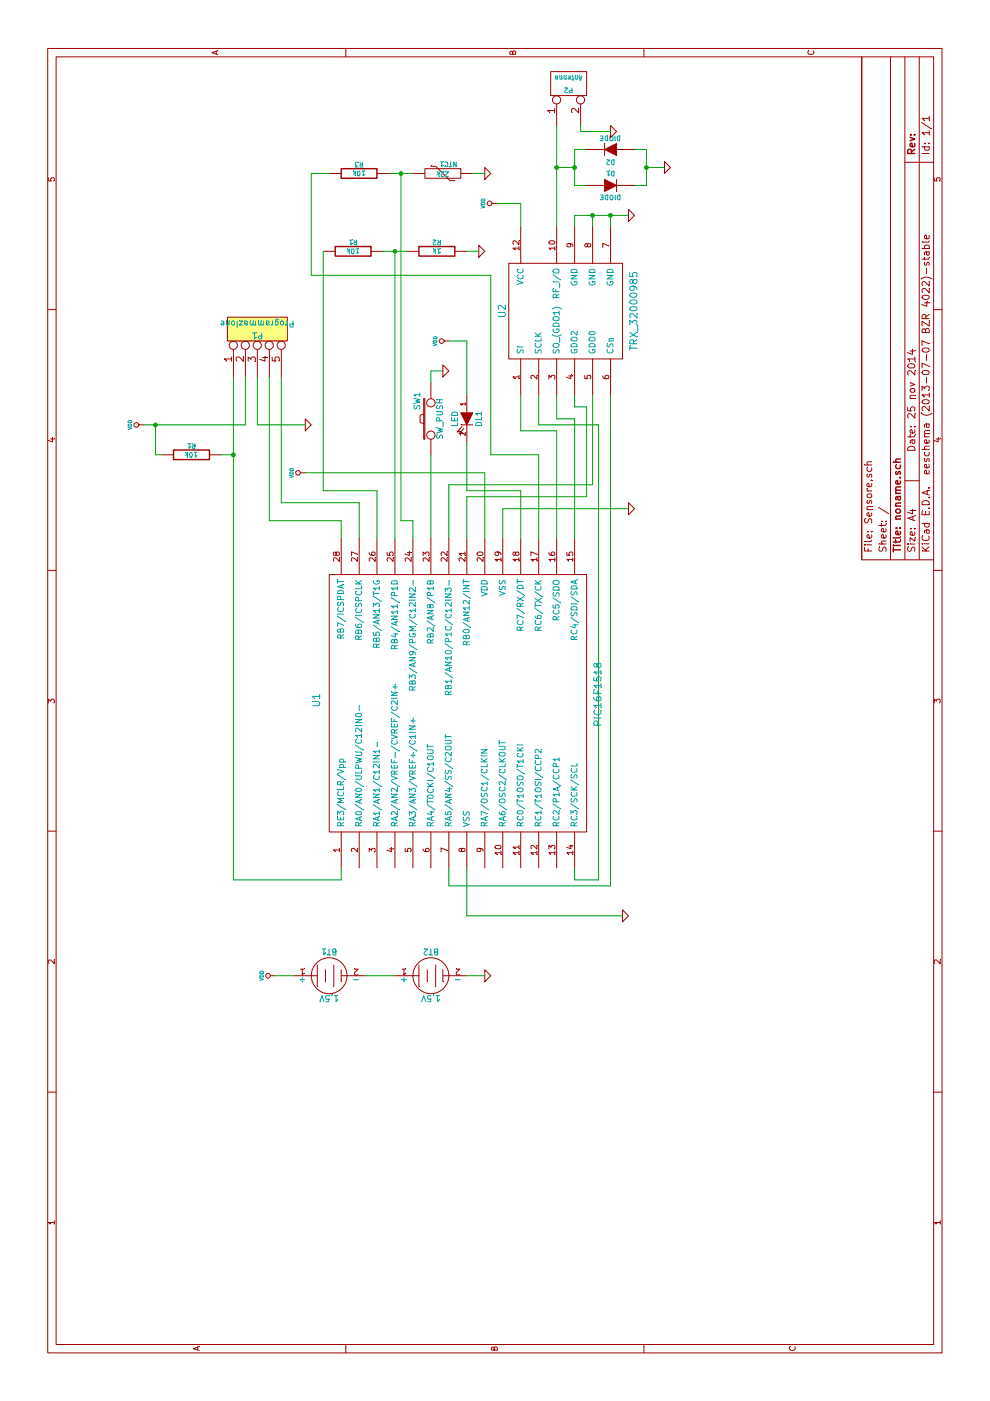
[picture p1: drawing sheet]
EESchema Schematic File Version 2
LIBS:power
LIBS:device
LIBS:transistors
LIBS:conn
LIBS:linear
LIBS:regul
LIBS:74xx
LIBS:cmos4000
LIBS:adc-dac
LIBS:memory
LIBS:xilinx
LIBS:special
LIBS:microcontrollers
LIBS:dsp
LIBS:microchip
LIBS:analog_switches
LIBS:motorola
LIBS:texas
LIBS:intel
LIBS:audio
LIBS:interface
LIBS:digital-audio
LIBS:philips
LIBS:display
LIBS:cypress
LIBS:siliconi
LIBS:opto
LIBS:atmel
LIBS:contrib
LIBS:valves
LIBS:Termometro wireless
LIBS:Sensore-cache
EELAYER 27 0
EELAYER END
$Descr A4 11693 8268
encoding utf-8
Sheet 1 1
Title "noname.sch"
Date "25 nov 2014"
Rev ""
Comp ""
Comment1 ""
Comment2 ""
Comment3 ""
Comment4 ""
$EndDescr
Connection ~ 10300 4800
Wire Wire Line
	10450 4800 10450 4900
Wire Wire Line
	10150 4800 10450 4800
Wire Wire Line
	10150 4800 10150 4900
Wire Wire Line
	7900 3600 7200 3600
Wire Wire Line
	10000 4150 10000 4350
Wire Wire Line
	10000 4350 9800 4350
Connection ~ 9900 5100
Wire Wire Line
	9900 5100 9800 5100
Wire Wire Line
	9900 4800 9900 5250
Wire Wire Line
	9900 4800 9800 4800
Wire Wire Line
	4350 5000 8150 5000
Wire Wire Line
	4350 5000 4350 4800
Wire Wire Line
	4350 4800 4450 4800
Wire Wire Line
	4450 3750 4300 3750
Wire Wire Line
	4300 3750 4300 5100
Wire Wire Line
	4300 5100 8400 5100
Wire Wire Line
	7200 4200 7450 4200
Wire Wire Line
	7450 4200 7450 5250
Wire Wire Line
	9800 4950 9900 4950
Connection ~ 9900 4950
Wire Wire Line
	7200 4050 7750 4050
Wire Wire Line
	7750 4050 7750 2550
Wire Wire Line
	8500 3600 8600 3600
Wire Wire Line
	8600 3600 8600 3700
Wire Wire Line
	9800 4650 10650 4650
Wire Wire Line
	10150 5300 10150 5400
Wire Wire Line
	10150 5400 10450 5400
Wire Wire Line
	10450 5400 10450 5300
Wire Wire Line
	10300 5400 10300 5550
Connection ~ 10300 5400
Wire Wire Line
	7200 3750 7650 3750
Wire Wire Line
	7650 3750 7650 4950
Wire Wire Line
	7650 4950 8400 4950
$Comp
L GND #PWR02
U 1 1
P 10300 5550
F 0 "#PWR02" H 10300 5550 30  0001 C CNN
F 1 "GND" H 10300 5480 30  0001 C CNN
F 2 "" H 10300 5550 60  0001 C CNN
F 3 "" H 10300 5550 60  0001 C CNN
	1    10300 5550
	1    0    0    -1  
$EndComp
$Comp
L DIODE D2
U 1 1
P 10450 5100
F 0 "D2" H 10450 5200 40  0000 C CNN
F 1 "DIODE" H 10450 5000 40  0000 C CNN
F 2 "" H 10450 5100 60  0001 C CNN
F 3 "" H 10450 5100 60  0001 C CNN
	1    10450 5100
	0    -1   -1   0   
$EndComp
$Comp
L DIODE D1
U 1 1
P 10150 5100
F 0 "D1" H 10150 5200 40  0000 C CNN
F 1 "DIODE" H 10150 5000 40  0000 C CNN
F 2 "" H 10150 5100 60  0001 C CNN
F 3 "" H 10150 5100 60  0001 C CNN
	1    10150 5100
	0    1    1    0   
$EndComp
$Comp
L CONN_2 P2
U 1 1
P 11000 4750
F 0 "P2" V 10950 4750 40  0000 C CNN
F 1 "Antenna" V 11050 4750 40  0000 C CNN
F 2 "" H 11000 4750 60  0001 C CNN
F 3 "" H 11000 4750 60  0001 C CNN
	1    11000 4750
	1    0    0    -1  
$EndComp
$Comp
L GND #PWR03
U 1 1
P 3550 4050
F 0 "#PWR03" H 3550 4050 30  0001 C CNN
F 1 "GND" H 3550 3980 30  0001 C CNN
F 2 "" H 3550 4050 60  0001 C CNN
F 3 "" H 3550 4050 60  0001 C CNN
	1    3550 4050
	1    0    0    -1  
$EndComp
$Comp
L VDD #PWR04
U 1 1
P 3550 2300
F 0 "#PWR04" H 3550 2400 30  0001 C CNN
F 1 "VDD" H 3550 2410 30  0000 C CNN
F 2 "" H 3550 2300 60  0001 C CNN
F 3 "" H 3550 2300 60  0001 C CNN
	1    3550 2300
	1    0    0    -1  
$EndComp
$Comp
L GND #PWR05
U 1 1
P 8600 3700
F 0 "#PWR05" H 8600 3700 30  0001 C CNN
F 1 "GND" H 8600 3630 30  0001 C CNN
F 2 "" H 8600 3700 60  0001 C CNN
F 3 "" H 8600 3700 60  0001 C CNN
	1    8600 3700
	1    0    0    -1  
$EndComp
$Comp
L SW_PUSH SW1
U 1 1
P 8200 3600
F 0 "SW1" H 8350 3710 50  0000 C CNN
F 1 "SW_PUSH" H 8200 3520 50  0000 C CNN
F 2 "" H 8200 3600 60  0001 C CNN
F 3 "" H 8200 3600 60  0001 C CNN
	1    8200 3600
	1    0    0    -1  
$EndComp
$Comp
L VDD #PWR06
U 1 1
P 10000 4150
F 0 "#PWR06" H 10000 4250 30  0001 C CNN
F 1 "VDD" H 10000 4260 30  0000 C CNN
F 2 "" H 10000 4150 60  0001 C CNN
F 3 "" H 10000 4150 60  0001 C CNN
	1    10000 4150
	1    0    0    -1  
$EndComp
$Comp
L VDD #PWR07
U 1 1
P 7750 2550
F 0 "#PWR07" H 7750 2650 30  0001 C CNN
F 1 "VDD" H 7750 2660 30  0000 C CNN
F 2 "" H 7750 2550 60  0001 C CNN
F 3 "" H 7750 2550 60  0001 C CNN
	1    7750 2550
	1    0    0    -1  
$EndComp
$Comp
L GND #PWR08
U 1 1
P 9900 5250
F 0 "#PWR08" H 9900 5250 30  0001 C CNN
F 1 "GND" H 9900 5180 30  0001 C CNN
F 2 "" H 9900 5250 60  0001 C CNN
F 3 "" H 9900 5250 60  0001 C CNN
	1    9900 5250
	1    0    0    -1  
$EndComp
$Comp
L GND #PWR09
U 1 1
P 7450 5250
F 0 "#PWR09" H 7450 5250 30  0001 C CNN
F 1 "GND" H 7450 5180 30  0001 C CNN
F 2 "" H 7450 5250 60  0001 C CNN
F 3 "" H 7450 5250 60  0001 C CNN
	1    7450 5250
	1    0    0    -1  
$EndComp
$Comp
L VDD #PWR010
U 1 1
P 8850 3750
F 0 "#PWR010" H 8850 3850 30  0001 C CNN
F 1 "VDD" H 8850 3860 30  0000 C CNN
F 2 "" H 8850 3750 60  0001 C CNN
F 3 "" H 8850 3750 60  0001 C CNN
	1    8850 3750
	1    0    0    -1  
$EndComp
$Comp
L LED DL1
U 1 1
P 8200 3900
F 0 "DL1" H 8200 4000 50  0000 C CNN
F 1 "LED" H 8200 3800 50  0000 C CNN
F 2 "" H 8200 3900 60  0001 C CNN
F 3 "" H 8200 3900 60  0001 C CNN
	1    8200 3900
	-1   0    0    1   
$EndComp
$Comp
L GND #PWR012
U 1 1
P 4050 5200
F 0 "#PWR012" H 4050 5200 30  0001 C CNN
F 1 "GND" H 4050 5130 30  0001 C CNN
F 2 "" H 4050 5200 60  0001 C CNN
F 3 "" H 4050 5200 60  0001 C CNN
	1    4050 5200
	1    0    0    -1  
$EndComp
Wire Wire Line
	4450 3900 4050 3900
Wire Wire Line
	4050 3900 4050 5200
Wire Wire Line
	8850 3900 8850 3750
Wire Wire Line
	8400 3900 8850 3900
$Comp
L BATTERY BT1
U 1 1
P 3550 2750
F 0 "BT1" H 3550 2950 50  0000 C CNN
F 1 "1,5V" H 3550 2560 50  0000 C CNN
F 2 "~" H 3550 2750 60  0000 C CNN
F 3 "~" H 3550 2750 60  0000 C CNN
	1    3550 2750
	0    1    1    0   
$EndComp
$Comp
L BATTERY BT2
U 1 1
P 3550 3600
F 0 "BT2" H 3550 3800 50  0000 C CNN
F 1 "1,5V" H 3550 3410 50  0000 C CNN
F 2 "~" H 3550 3600 60  0000 C CNN
F 3 "~" H 3550 3600 60  0000 C CNN
	1    3550 3600
	0    1    1    0   
$EndComp
Wire Wire Line
	3550 2300 3550 2450
Wire Wire Line
	3550 3050 3550 3300
Wire Wire Line
	3550 3900 3550 4050
$Comp
L CONN_5 P1
U 1 1
P 8950 2150
F 0 "P1" V 8900 2150 50  0000 C CNN
F 1 "Programmazione" V 9000 2150 50  0000 C CNN
F 2 "" H 8950 2150 60  0000 C CNN
F 3 "" H 8950 2150 60  0000 C CNN
	1    8950 2150
	1    0    0    -1  
$EndComp
Wire Wire Line
	4350 1950 8550 1950
Wire Wire Line
	4350 1950 4350 2850
Wire Wire Line
	4350 2850 4450 2850
$Comp
L VDD #PWR?
U 1 1
P 8150 1200
F 0 "#PWR?" H 8150 1300 30  0001 C CNN
F 1 "VDD" H 8150 1310 30  0000 C CNN
F 2 "" H 8150 1200 60  0001 C CNN
F 3 "" H 8150 1200 60  0001 C CNN
	1    8150 1200
	1    0    0    -1  
$EndComp
$Comp
L GND #PWR?
U 1 1
P 8150 2550
F 0 "#PWR?" H 8150 2550 30  0001 C CNN
F 1 "GND" H 8150 2480 30  0001 C CNN
F 2 "" H 8150 2550 60  0001 C CNN
F 3 "" H 8150 2550 60  0001 C CNN
	1    8150 2550
	1    0    0    -1  
$EndComp
Wire Wire Line
	8150 2050 8550 2050
Wire Wire Line
	8150 1200 8150 2050
Wire Wire Line
	8550 2150 8150 2150
Wire Wire Line
	8150 2150 8150 2550
Wire Wire Line
	7200 2850 7350 2850
Wire Wire Line
	7350 2850 7350 2250
Wire Wire Line
	7350 2250 8550 2250
Wire Wire Line
	8550 2350 7500 2350
Wire Wire Line
	7500 2350 7500 3000
Wire Wire Line
	7500 3000 7200 3000
$Comp
L R R1
U 1 1
P 7900 1600
F 0 "R1" V 7980 1600 40  0000 C CNN
F 1 "10k" V 7907 1601 40  0000 C CNN
F 2 "~" V 7830 1600 30  0000 C CNN
F 3 "~" H 7900 1600 30  0000 C CNN
	1    7900 1600
	1    0    0    -1  
$EndComp
Connection ~ 8150 1300
Wire Wire Line
	8150 1300 7900 1300
Wire Wire Line
	7900 1300 7900 1350
Wire Wire Line
	7900 1850 7900 1950
Connection ~ 7900 1950
$Comp
L GND #PWR?
U 1 1
P 10600 5100
F 0 "#PWR?" H 10600 5100 30  0001 C CNN
F 1 "GND" H 10600 5030 30  0001 C CNN
F 2 "" H 10600 5100 60  0001 C CNN
F 3 "" H 10600 5100 60  0001 C CNN
	1    10600 5100
	1    0    0    -1  
$EndComp
$Comp
L PIC16F1518 U1
U 1 1
P 5900 5050
F 0 "U1" H 5850 7450 60  0000 C CNN
F 1 "PIC16F1518" H 5900 5100 60  0000 C CNN
F 2 "~" H 5850 7450 60  0000 C CNN
F 3 "~" H 5850 7450 60  0000 C CNN
	1    5900 5050
	1    0    0    -1  
$EndComp
$Comp
L TRX_32000985 U2
U 1 1
P 9100 5300
F 0 "U2" H 9100 6400 60  0000 C CNN
F 1 "TRX_32000985" H 9100 5300 60  0000 C CNN
F 2 "~" H 9100 5300 60  0000 C CNN
F 3 "~" H 9100 5300 60  0000 C CNN
	1    9100 5300
	1    0    0    -1  
$EndComp
$Comp
L R R2
U 1 1
P 9600 3650
F 0 "R2" V 9680 3650 40  0000 C CNN
F 1 "1k" V 9607 3651 40  0000 C CNN
F 2 "~" V 9530 3650 30  0000 C CNN
F 3 "~" H 9600 3650 30  0000 C CNN
	1    9600 3650
	1    0    0    -1  
$EndComp
$Comp
L R R1
U 1 1
P 9600 2950
F 0 "R1" V 9680 2950 40  0000 C CNN
F 1 "10k" V 9607 2951 40  0000 C CNN
F 2 "~" V 9530 2950 30  0000 C CNN
F 3 "~" H 9600 2950 30  0000 C CNN
	1    9600 2950
	1    0    0    -1  
$EndComp
Wire Wire Line
	7200 3150 7600 3150
Wire Wire Line
	7600 3150 7600 2700
Wire Wire Line
	7600 2700 9600 2700
Wire Wire Line
	9600 3200 9600 3400
$Comp
L GND #PWR?
U 1 1
P 9600 4000
F 0 "#PWR?" H 9600 4000 30  0001 C CNN
F 1 "GND" H 9600 3930 30  0001 C CNN
F 2 "" H 9600 4000 60  0001 C CNN
F 3 "" H 9600 4000 60  0001 C CNN
	1    9600 4000
	1    0    0    -1  
$EndComp
Wire Wire Line
	9600 3900 9600 4000
Wire Wire Line
	9600 3300 7200 3300
Connection ~ 9600 3300
Wire Wire Line
	7200 4350 7600 4350
Wire Wire Line
	7600 4350 7600 3900
Wire Wire Line
	7600 3900 8000 3900
Wire Wire Line
	7200 3900 7550 3900
Wire Wire Line
	7550 3900 7550 4900
Wire Wire Line
	7550 4900 8300 4900
Wire Wire Line
	7200 4650 8100 4650
Wire Wire Line
	8400 4800 8300 4800
Wire Wire Line
	8300 4800 8300 4900
Wire Wire Line
	7200 4800 8200 4800
Wire Wire Line
	8200 4800 8200 4650
Wire Wire Line
	8200 4650 8400 4650
$Comp
L R R3
U 1 1
P 10250 3000
F 0 "R3" V 10330 3000 40  0000 C CNN
F 1 "10k" V 10257 3001 40  0000 C CNN
F 2 "~" V 10180 3000 30  0000 C CNN
F 3 "~" H 10250 3000 30  0000 C CNN
	1    10250 3000
	1    0    0    -1  
$EndComp
$Comp
L VR NTC1
U 1 1
P 10250 3700
F 0 "NTC1" V 10310 3654 40  0000 C TNN
F 1 "22k" V 10250 3700 40  0000 C CNN
F 2 "~" H 10250 3700 60  0000 C CNN
F 3 "~" H 10250 3700 60  0000 C CNN
	1    10250 3700
	1    0    0    -1  
$EndComp
$Comp
L GND #PWR?
U 1 1
P 10250 4050
F 0 "#PWR?" H 10250 4050 30  0001 C CNN
F 1 "GND" H 10250 3980 30  0001 C CNN
F 2 "" H 10250 4050 60  0001 C CNN
F 3 "" H 10250 4050 60  0001 C CNN
	1    10250 4050
	1    0    0    -1  
$EndComp
Wire Wire Line
	10250 3950 10250 4050
Wire Wire Line
	10250 3250 10250 3450
Wire Wire Line
	8150 5000 8150 4500
Wire Wire Line
	8150 4500 8400 4500
Wire Wire Line
	8100 4650 8100 4350
Wire Wire Line
	8100 4350 8400 4350
Wire Wire Line
	7200 4500 7900 4500
Wire Wire Line
	7900 4500 7900 4100
Wire Wire Line
	7900 4100 9400 4100
Wire Wire Line
	9400 4100 9400 2600
Wire Wire Line
	9400 2600 10250 2600
Wire Wire Line
	10250 2600 10250 2750
Wire Wire Line
	10250 3350 7350 3350
Wire Wire Line
	7350 3350 7350 3450
Wire Wire Line
	7350 3450 7200 3450
Connection ~ 10250 3350
Wire Wire Line
	10600 5100 10600 4850
Wire Wire Line
	10600 4850 10650 4850
Wire Wire Line
	10300 4800 10300 4650
Connection ~ 10300 4650
$EndSCHEMATC
